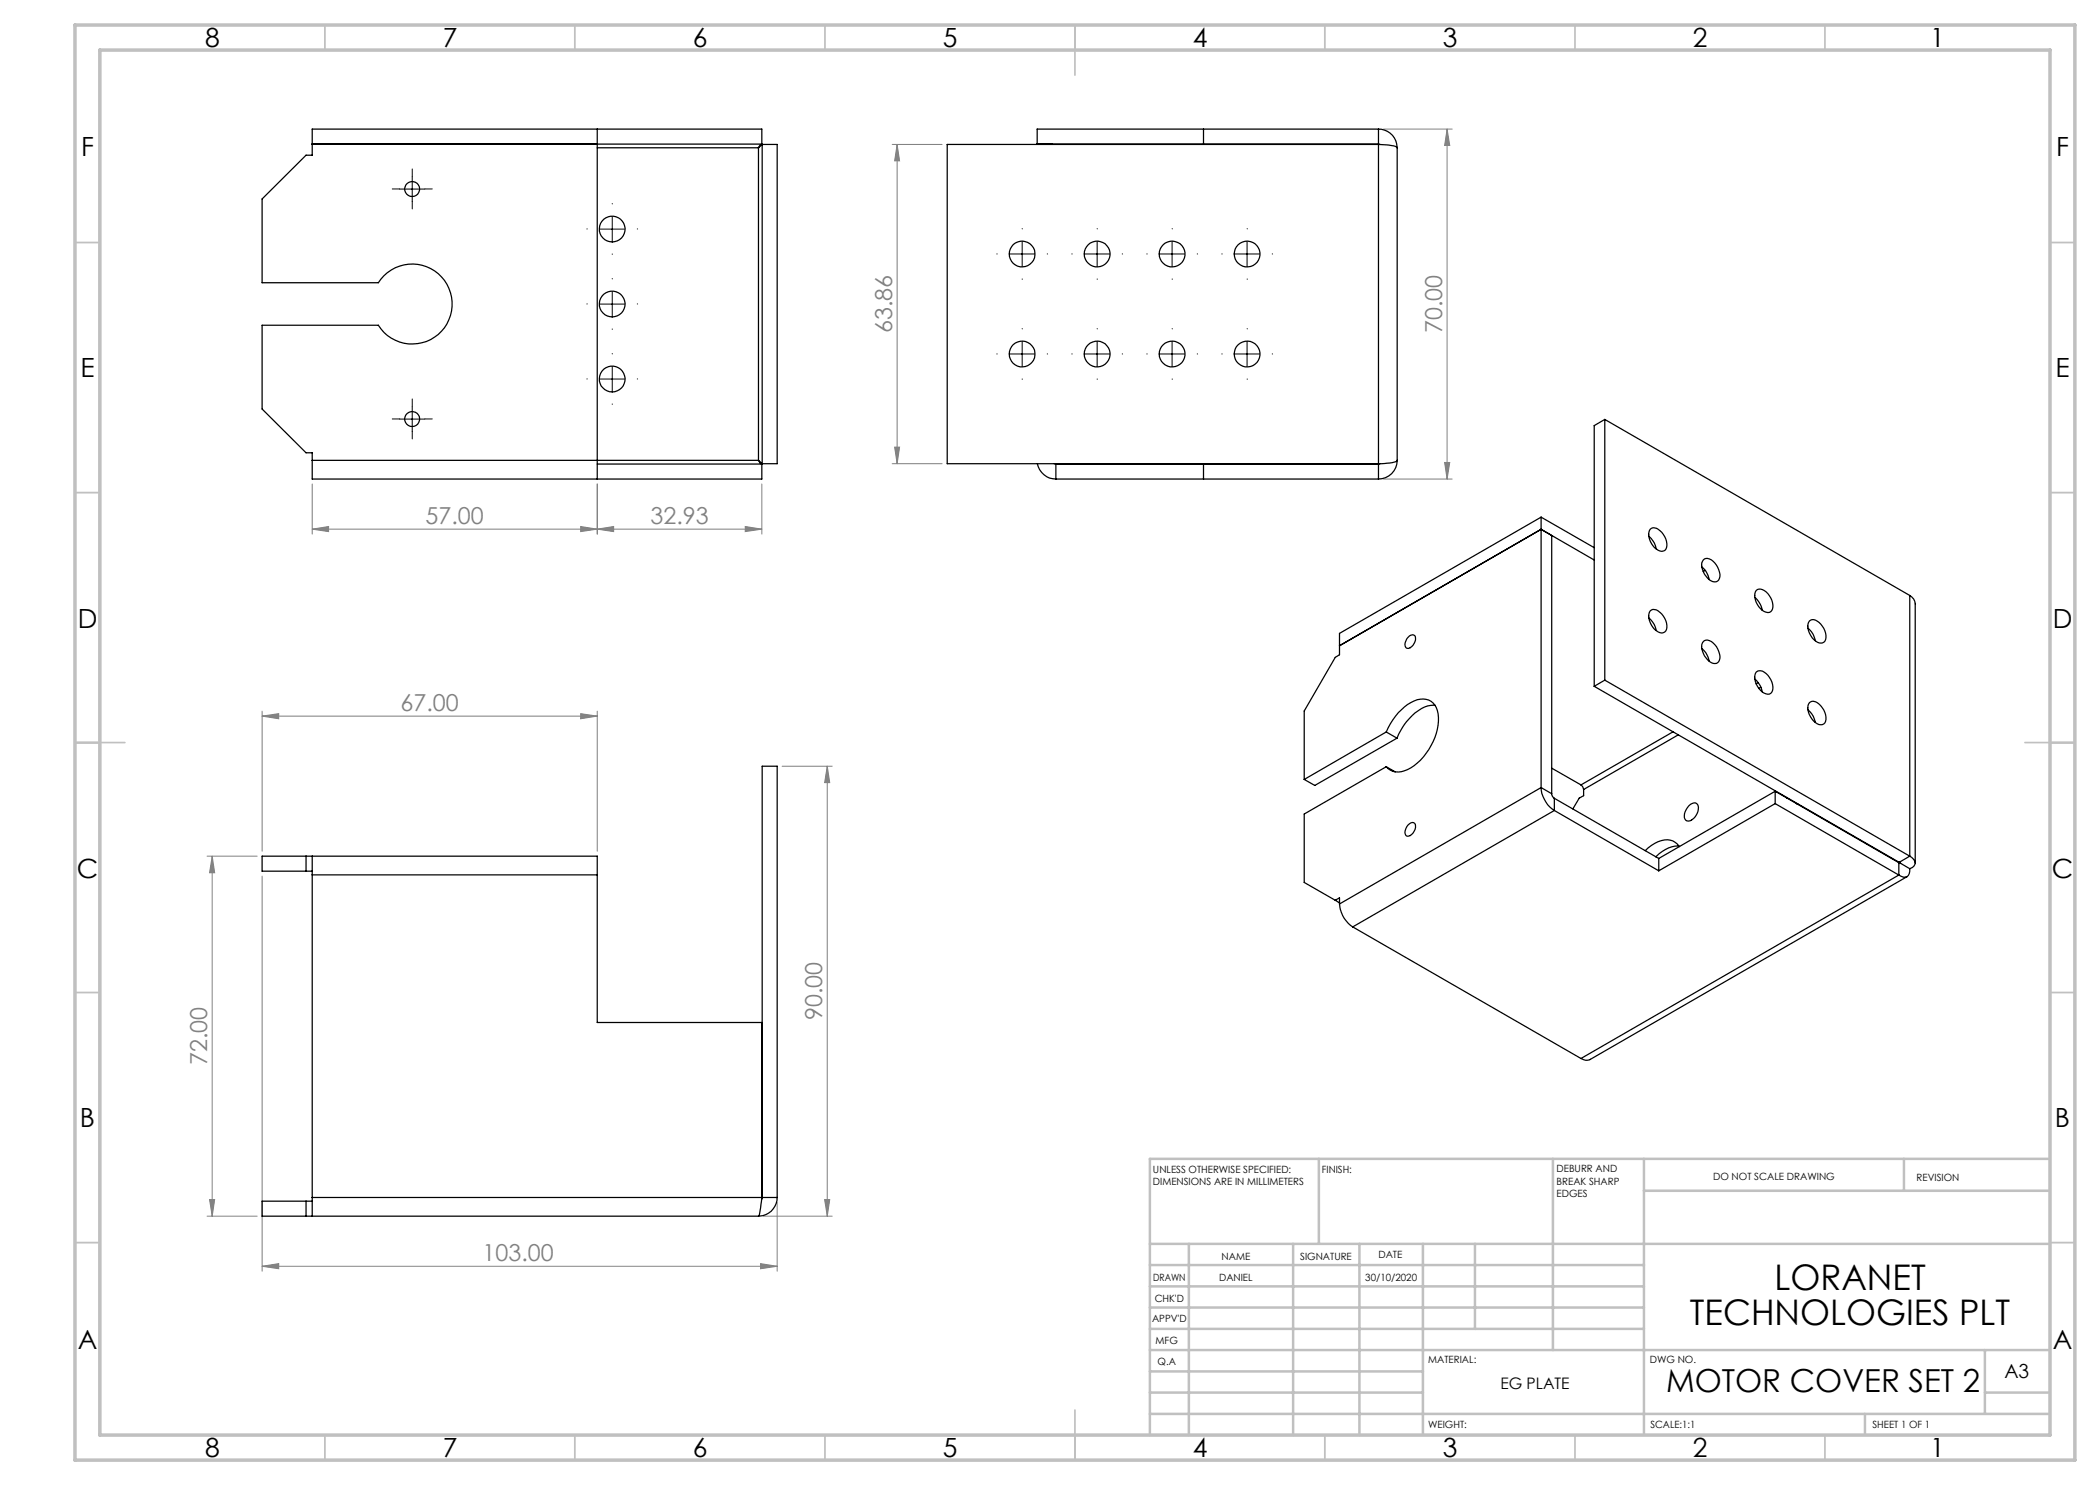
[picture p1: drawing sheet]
<svg xmlns="http://www.w3.org/2000/svg" width="420mm" height="297mm" viewBox="0 0 420 297" stroke-linecap="round" stroke-linejoin="round" font-family="sans-serif">
<g fill="none" stroke="#808080" stroke-width=".2">
<path d="M178.4 28.9h10M179.4 28.9v63.8M179.4 28.9l.5 3.3h-1zM276.7 25.8h13.7M289.4 25.8v70M289.4 25.8l.5 3.3h-1zM62.4 96.8v10M119.5 96.8v10M152.4 96.8v10M178.4 92.7h10M178.9 89.4h1l-.5 3.3zM276.7 95.8h13.7"/>
<path d="M288.9 92.5h1l-.5 3.3zM62.4 105.8l3.3-.5v1zM62.4 105.8h90M116.1 105.3l3.4 .5-3.4 .5zM119.5 105.8l3.2-.5v1zM149 105.3l3.4 .5-3.4 .5zM52.4 143.2l3.3-.5v1.1zM52.4 142.2v28M52.4 143.2h67.1M116.1 142.7l3.4 .5-3.4 .6zM119.5 142.2v28M156.4 153.2h10"/>
<path d="M165.5 153.2v90M165.5 153.2l.4 3.3h-1zM41.4 171.2h10M42.4 171.2v72M42.4 171.2l.5 3.4h-1zM52.4 175.2v79M41.9 239.9h1l-.5 3.3zM164.9 239.9h1l-.4 3.3zM41.4 243.2h10M52.4 253.3l3.3-.6v1zM52.4 253.3h103M152.1 252.7l3.3 .6-3.3 .4z"/>
<path d="M152.7 243.2h13.7M155.4 240.5v13.7"/>
</g>
<g fill="none" stroke="#000" stroke-width=".2" stroke-dasharray="15.2 1.3 1.3 1.3">
<path d="M80 37.8h-1.5M82.5 35.3v-1.5M85 37.8h1.5M82.5 40.3v1.5M117.5 45.8h-.1M122.5 55.8v-.1M122.5 40.8v-.1M122.5 50.8v.1M127.5 45.8h.1M199.4 50.8h.1M204.4 45.8v-.1M204.4 55.8v.1"/>
<path d="M209.4 50.8h.1M214.4 50.8h.1M219.4 45.8v-.1M219.4 55.8v.1M224.4 50.8h.1M229.4 50.8h.1M234.4 45.8v-.1M234.4 55.8v.1M239.4 50.8h.1M244.4 50.8h.1M249.4 45.8v-.1M249.4 55.8v.1"/>
<path d="M254.4 50.8h.1M117.5 75.8h-.1M117.5 60.8h-.1M122.5 70.8v-.1M122.5 65.8v.1M127.5 75.8h.1M127.5 60.8h.1M199.4 70.8h.1M204.4 65.8v-.1M204.4 75.8v.1M209.4 70.8h.1M214.4 70.8h.1"/>
<path d="M219.4 65.8v-.1M219.4 75.8v.1M224.4 70.8h.1M229.4 70.8h.1M234.4 65.8v-.1M234.4 75.8v.1M239.4 70.8h.1M244.4 70.8h.1M249.4 65.8v-.1M249.4 75.8v.1M254.4 70.8h.1M80 83.8h-1.5"/>
<path d="M82.5 81.3v-1.5M82.5 86.3v1.5M85 83.8h1.5M122.5 80.8v.1"/>
</g>
<g fill="none" stroke="#000" stroke-width=".2">
<path d="M79.9 37.8h5M82.4 35.3v5M119.9 45.8h5M122.4 43.3v5M122.4 58.3v5M201.9 50.8h5M204.4 48.3v5M216.9 50.8h5M219.4 48.3v5M231.9 50.8h5M234.4 48.3v5M246.9 50.8h5"/>
<path d="M249.4 48.3v5M119.9 75.8h5M119.9 60.8h5M122.4 73.3v5M201.9 70.8h5M204.4 68.3v5M216.9 70.8h5M219.4 68.3v5M231.9 70.8h5M234.4 68.3v5M246.9 70.8h5M249.4 68.3v5"/>
<path d="M79.9 83.8h5M82.4 81.3v5"/>
</g>
<g fill="none" stroke="#c0c0c0" stroke-width=".35">
<path d="M65 5v5M115 5v5M165 5v5M215 5v10M265 5v5M315 5v5M365 5v5M15 48.5h5M410 48.5h5M15 98.5h5M410 98.5h5M15 148.5h10"/>
<path d="M405 148.5h10M15 198.5h5M410 198.5h5M15 248.5h5M410 248.5h5M65 287v5M115 287v5M165 287v5M215 282v10M265 287v5M315 287v5M365 287v5"/>
</g>
<g fill="none" stroke="#c0c0c0" stroke-width=".5">
<path d="M263.8 231.8v17M310.6 231.8v38.2M328.8 231.8v55.2M328.8 238.2h81.2M380.8 231.8v6.4M410 231.8h-180v55.2M230 248.8h180M230 257.3h98.8M230 253h98.8M237.8 248.8v38.2M258.6 248.8v38.2M271.9 248.8v38.2"/>
<path d="M284.6 248.8v38.2M295 248.8v17M230 265.8h98.8M230 261.5h98.8M230 278.5h54.6M230 274.3h54.6M230 270h180M397 278.5h13M397 270v12.8M230 282.8h180M373 282.8v4.2"/>
</g>
<path d="M15 5h400v287h-400zM20 10h390v277h-390z" fill="none" stroke="#c0c0c0" stroke-width=".7"/>
<g fill="#808080">
<path d="M116.1 142.7l3.4 .5-3.4 .6zM52.4 143.2l3.3-.5v1.1z"/>
<path d="M119.5 105.8l3.2-.5v1zM149 105.3l3.4 .5-3.4 .5z"/>
<path d="M116.1 105.3l3.4 .5-3.4 .5zM62.4 105.8l3.3-.5v1z"/>
<path d="M289.4 25.8l.5 3.3h-1zM288.9 92.5h1l-.5 3.3zM42.4 171.2l.5 3.4h-1zM41.9 239.9h1l-.5 3.3z"/>
<path d="M179.4 28.9l.5 3.3h-1zM178.9 89.4h1l-.5 3.3zM165.5 153.2l.4 3.3h-1zM164.9 239.9h1l-.4 3.3z"/>
<path d="M52.4 253.3l3.3-.6v1zM152.1 252.7l3.3 .6-3.3 .4z"/>
</g>
<g fill="none" stroke="#000" stroke-width=".25">
<path d="M62.4 28.8h.1M62.4 28.8h90M119.5 25.8v70M119.5 29.6h32.2M151.7 29.6v62.5M152.4 28.8v-3h-90v5.2h-1.2l-8.8 8.8v16.7h23.3a8 8 0 0 1 12-1.8 8 8 0 0 1 0 12.2 8 8 0 0 1-12-1.9h-23.3v16.8l8.8 8.8h1.2v1.5M152.4 28.8l-.7 .8M152.4 28.9l-.7 .7M152.4 28.9h3v63.8h-3M152.4 28.9v63.8M207.4 28.8h68.3M210.4 28.8v.1"/>
<path d="M240.7 25.8v3M275.7 28.9l2.5 .2a1.42 1.42 0 0 1 1.2 .5M275.7 25.8a3.7 3.7 0 0 1 3.7 3.8M275.7 28.9h-86.3v63.8h86.3M275.7 25.8h-68.3v3.1M275.7 25.8v3M275.7 28.9v63.8M275.7 28.8l.3 .1M279.4 29.6v62.5M62.4 92.1v3.7h90v-3M62.4 92.1h89.3M119.5 92.8h32.9"/>
<path d="M151.7 92.1l.7 .6M151.7 92.1l.3 .5 .4 .2M207.5 92.7a3.8 3.8 0 0 0 3.7 3.1M210.9 92.7l.3 .1M211.2 95.8h64.5M211.2 92.8h64.5M211.2 92.8v3M240.7 92.8v3M275.7 92.8v3M276 92.7l-.3 .1M279.4 92.1l-.1 .1a9.4 9.4 0 0 1-3.6 .5M279.4 92.1a3.7 3.7 0 0 1-3.7 3.7"/>
<path d="M321 83.9v52.1M321 83.9l61 35.2M321 83.9l-2.2 1.2v52.2M308.2 103.4l-40.3 23.3v4.2l-.8 .6-6.3 10.7v13.7M308.2 105.9l-40.3 23.2M308.2 103.4v54.1M308.2 105.9l2.1 1.2v51.6M308.2 105.9l10.6 6.1M308.2 103.4l10.6 6.1M329.8 107.2l1 1.3 .4 1.3M330.1 105.8a1.43 1.43 0 0 1 1.9 .3 3.4 3.4 0 0 1 1.2 3.8 1.2 1.2 0 0 1-1.9-.1 3.3 3.3 0 0 1-1.2-4zM340.4 113.4l.8 .8 .6 1.7"/>
<path d="M340.7 112a1.37 1.37 0 0 1 1.9 .3 3.8 3.8 0 0 1 1.3 3.4 1.13 1.13 0 0 1-.9 .7 1.13 1.13 0 0 1-1.1-.4 3.7 3.7 0 0 1-1.4-3.7zM341 114.1l-.4 .2M351 119.5l1 1.3 .4 1.3M351.3 118.1a1.91 1.91 0 0 1 2.6 1 2.61 2.61 0 0 1 .3 3.2 2.17 2.17 0 0 1-2.7-1.3l-.5-1.4a1.86 1.86 0 0 1 .3-1.5zM382 119.1a2.02 2.02 0 0 1 1 1.7v51.8M382 119.1v52.1M281.9 127.2a.73 .73 0 0 1 .9-.1 .73 .73 0 0 1 .3 .9l-.3 .7-.5 .6a.77 .77 0 0 1-1.1 .3 .77 .77 0 0 1-.1-1.1l.3-.8zM318.8 137.3l61 35.2M321 136l-2.2 1.3M321 136l61 35.2M329.8 123.6l1 1.3 .4 1.2M330.1 122.2a1.43 1.43 0 0 1 1.9 .3 3.4 3.4 0 0 1 1.2 3.7 1.2 1.2 0 0 1-1.9-.1 3.3 3.3 0 0 1-1.2-3.9z"/>
<path d="M340.4 129.7l.8 .9 .6 1.7M340.7 128.3a1.37 1.37 0 0 1 1.9 .3 3.8 3.8 0 0 1 1.3 3.4 1.13 1.13 0 0 1-.9 .8 1.13 1.13 0 0 1-1.1-.5 3.7 3.7 0 0 1-1.4-3.8zM351 135.8l1 1.3 .4 1.3M351.3 134.4a1.63 1.63 0 0 1 2.3 .7 3.2 3.2 0 0 1 .8 3.3 1.22 1.22 0 0 1-1.9 0 3.3 3.3 0 0 1-1.2-4zM351.6 136.5l-.4 .3M352.2 137.4l-.4 .3M361.6 125.6l1.1 1.3 .3 1.3M361.9 124.2a1.37 1.37 0 0 1 1.9 .3 3.5 3.5 0 0 1 1.2 3.7 1.27 1.27 0 0 1-1.9 0 3.3 3.3 0 0 1-1.2-4zM277.2 146.4a11.2 11.2 0 0 1 6.3-6.5 3.1 3.1 0 0 1 4.1 2.9 12 12 0 0 1-6.1 11.1 3.4 3.4 0 0 1-4.3-.6M277.2 153.3l-16.4 9.5v13.7l6.3 3.6M277.2 146.4l-16.4 9.5M277.2 146.4l2.2 1.2"/>
<path d="M277.2 153.3l1.8 1.1M279.4 147.6l-16.4 9.5-2.2-1.2M287 141a6 6 0 0 0-4.6 2.2l-1.7 2-1.3 2.4M308.2 157.5a5.9 5.9 0 0 0 2.7 4.6M308.2 157.5l-40.3 23.3M308.2 157.5l2.1 1.2M310.3 158.7l.2 .6 .4 .4M310.3 153.6l5.9 3.4M310.9 159.7v2.4M310.9 159.7l20.9 12M316.2 157l.3 .4 .2 .5M316.7 157.9v1.2l-.9 .5-1.2 2.2"/>
<path d="M334.6 146.4l-18.4 10.6M335.7 147l-19 10.9M355 158.3v2.4M355 158.3l24.8 14.2M355 158.3l-23.2 13.4M357.4 159.5l-.1 .1M361.6 142l1.1 1.3 .3 1.2M361.9 140.5a1.37 1.37 0 0 1 1.9 .3 3.5 3.5 0 0 1 1.2 3.8 1.27 1.27 0 0 1-1.9-.1 3.3 3.3 0 0 1-1.2-4zM61.2 171.2v3M62.4 171.2v3.8M62.4 174.2h-10v-3h67.1v3.8M62.4 175v64.5"/>
<path d="M62.4 175h57.1M119.5 175v29.5h32.9v35M281.6 165a.77 .77 0 0 1 .8-.5 .77 .77 0 0 1 .7 .7 1.82 1.82 0 0 1-1.8 2 1.59 1.59 0 0 1 .3-2.2zM310.9 162.1l-40.4 23.3M310.9 162.1l20.9 12.1M331.8 171.7v2.5M335.8 169.2a6.2 6.2 0 0 0-4.6 2.2M335.8 169.3a3.1 3.1 0 0 0-4.2-1l-1.3 .7-1.3 1.1M337.8 161.1a1.03 1.03 0 0 1 .9-.5 1.03 1.03 0 0 1 .9 .5 2.69 2.69 0 0 1-2 3.1 1.02 1.02 0 0 1-.7-1.5l.4-.8zM355 160.7l-23.2 13.5M355 160.7l24.8 14.3M359.5 160.7l-.1 .1h.2"/>
<path d="M379.8 175l-63.6 36.7M379.8 172.5v2.5M379.8 172.5l.2 .1-.2-.1M379.8 172.5l.1 .2-.1-.2M379.8 172.5l2.2 1.2M379.8 172.5h.1M380 172.6h.1M381.4 175.3l-63.3 36.6a1.75 1.75 0 0 1-1.9-.2M382 171.2l.3 .3a1.18 1.18 0 0 1 .7 1.3 1.18 1.18 0 0 1-1 .9M382 173.7a1.22 1.22 0 0 1-.4 1.4 1.22 1.22 0 0 1-1.4 .2l-.4-.3M382 171.2l-2.2 1.3M267.1 180.1l.8-.5v1.2"/>
<path d="M267.1 180.1l.8 .5M267.9 180.8a5.9 5.9 0 0 0 2.6 4.6M270.5 185.4l45.7 26.3M62.4 239.5v3.7M62.4 239.5h90M152.4 239.5l-.5 3.1-.2 .6M152.4 239.5h.1M152.4 239.5l-.1 .4M152.4 239.5v-86.3h3v86.3M152.4 239.5h3M155.4 239.5a3.8 3.8 0 0 1-3.7 3.7M61.2 240.2v3"/>
<path d="M62.4 240.2h-10v3h99.3"/>
<circle cx="82.4" cy="37.8" r="1.5"/>
<circle cx="122.4" cy="45.8" r="2.58"/>
<circle cx="204.4" cy="50.8" r="2.58"/>
<circle cx="219.4" cy="50.8" r="2.58"/>
<circle cx="234.4" cy="50.8" r="2.58"/>
<circle cx="249.4" cy="50.8" r="2.59"/>
<circle cx="122.4" cy="60.8" r="2.57"/>
<circle cx="122.4" cy="75.8" r="2.57"/>
<circle cx="204.4" cy="70.8" r="2.58"/>
<circle cx="219.4" cy="70.8" r="2.58"/>
<circle cx="234.4" cy="70.8" r="2.58"/>
<circle cx="249.4" cy="70.8" r="2.59"/>
<circle cx="82.4" cy="83.8" r="1.5"/>
</g>
<g font-size="7.1">
<text x="354.9" y="258">LORANET</text>
<text x="338" y="265.1">TECHNOLOGIES PLT</text>
</g>
<text font-size="6.3" x="333.2" y="278.4">MOTOR COVER SET 2</text>
<g font-size="5.3">
<text x="41" y="9.5">8</text>
<text x="88.5" y="9.5">7</text>
<text x="138.5" y="9.5">6</text>
<text x="188.5" y="9.5">5</text>
<text x="238.5" y="9.5">4</text>
<text x="288.5" y="9.5">3</text>
<text x="338.5" y="9.5">2</text>
<text x="386" y="9.5">1</text>
<text x="16.2" y="31.2">F</text>
<text x="411.2" y="31.2">F</text>
<text x="16.1" y="75.5">E</text>
<text x="411.1" y="75.5">E</text>
<text x="15.5" y="125.5">D</text>
<text x="410.5" y="125.5">D</text>
<text x="15.4" y="175.5">C</text>
<text x="410.4" y="175.5">C</text>
<text x="16" y="225.5">B</text>
<text x="411" y="225.5">B</text>
<text x="15.5" y="269.7">A</text>
<text x="410.5" y="269.7">A</text>
<text x="41" y="291.5">8</text>
<text x="88.5" y="291.5">7</text>
<text x="138.5" y="291.5">6</text>
<text x="188.5" y="291.5">5</text>
<text x="238.5" y="291.5">4</text>
<text x="288.5" y="291.5">3</text>
<text x="338.5" y="291.5">2</text>
<text x="386" y="291.5">1</text>
</g>
<g font-size="4.7" fill="#808080">
<text x="178.4" y="66.6" transform="rotate(-90 178.4 66.6)">63.86</text>
<text x="288.4" y="66.6" transform="rotate(-90 288.4 66.6)">70.00</text>
<text x="85.1" y="104.8">57.00</text>
<text x="130.1" y="104.8">32.93</text>
<text x="80.1" y="142.2">67.00</text>
<text x="164.4" y="204" transform="rotate(-90 164.4 204)">90.00</text>
<text x="41.4" y="213" transform="rotate(-90 41.4 213)">72.00</text>
<text x="96.5" y="252.2">103.00</text>
</g>
<text font-size="3.9" x="400.9" y="275.5">A3</text>
<text font-size="3.2" x="300.1" y="277.9">EG PLATE</text>
<g font-size="2">
<text x="230.6" y="234.6">UNLESS OTHERWISE SPECIFIED:</text>
<text x="230.6" y="237.1">DIMENSIONS ARE IN MILLIMETERS</text>
<text x="264.4" y="234.6">FINISH:</text>
<text x="311.3" y="234.5">DEBURR AND</text>
<text x="311.3" y="237">BREAK SHARP</text>
<text x="311.3" y="239.5">EDGES</text>
<text x="342.6" y="236">DO NOT SCALE DRAWING</text>
<text x="383.3" y="236.2">REVISION</text>
<text x="244.3" y="252">NAME</text>
<text x="260" y="251.9">SIGNATURE</text>
<text x="275.7" y="251.6">DATE</text>
<text x="230.6" y="256.1">DRAWN</text>
<text x="243.8" y="256.1">DANIEL</text>
<text x="273.1" y="256.3">30/10/2020</text>
<text x="230.9" y="260.3">CHK'D</text>
<text x="230.4" y="264.4">APPV'D</text>
<text x="231.1" y="268.8">MFG</text>
<text x="231.5" y="273">Q.A</text>
<text x="285.6" y="272.5">MATERIAL:</text>
<text x="330" y="272.5">DWG NO.</text>
<text x="285.6" y="285.5">WEIGHT:</text>
<text x="330.1" y="285.6">SCALE:1:1</text>
<text x="374.5" y="285.6">SHEET 1 OF 1</text>
</g>
</svg>
